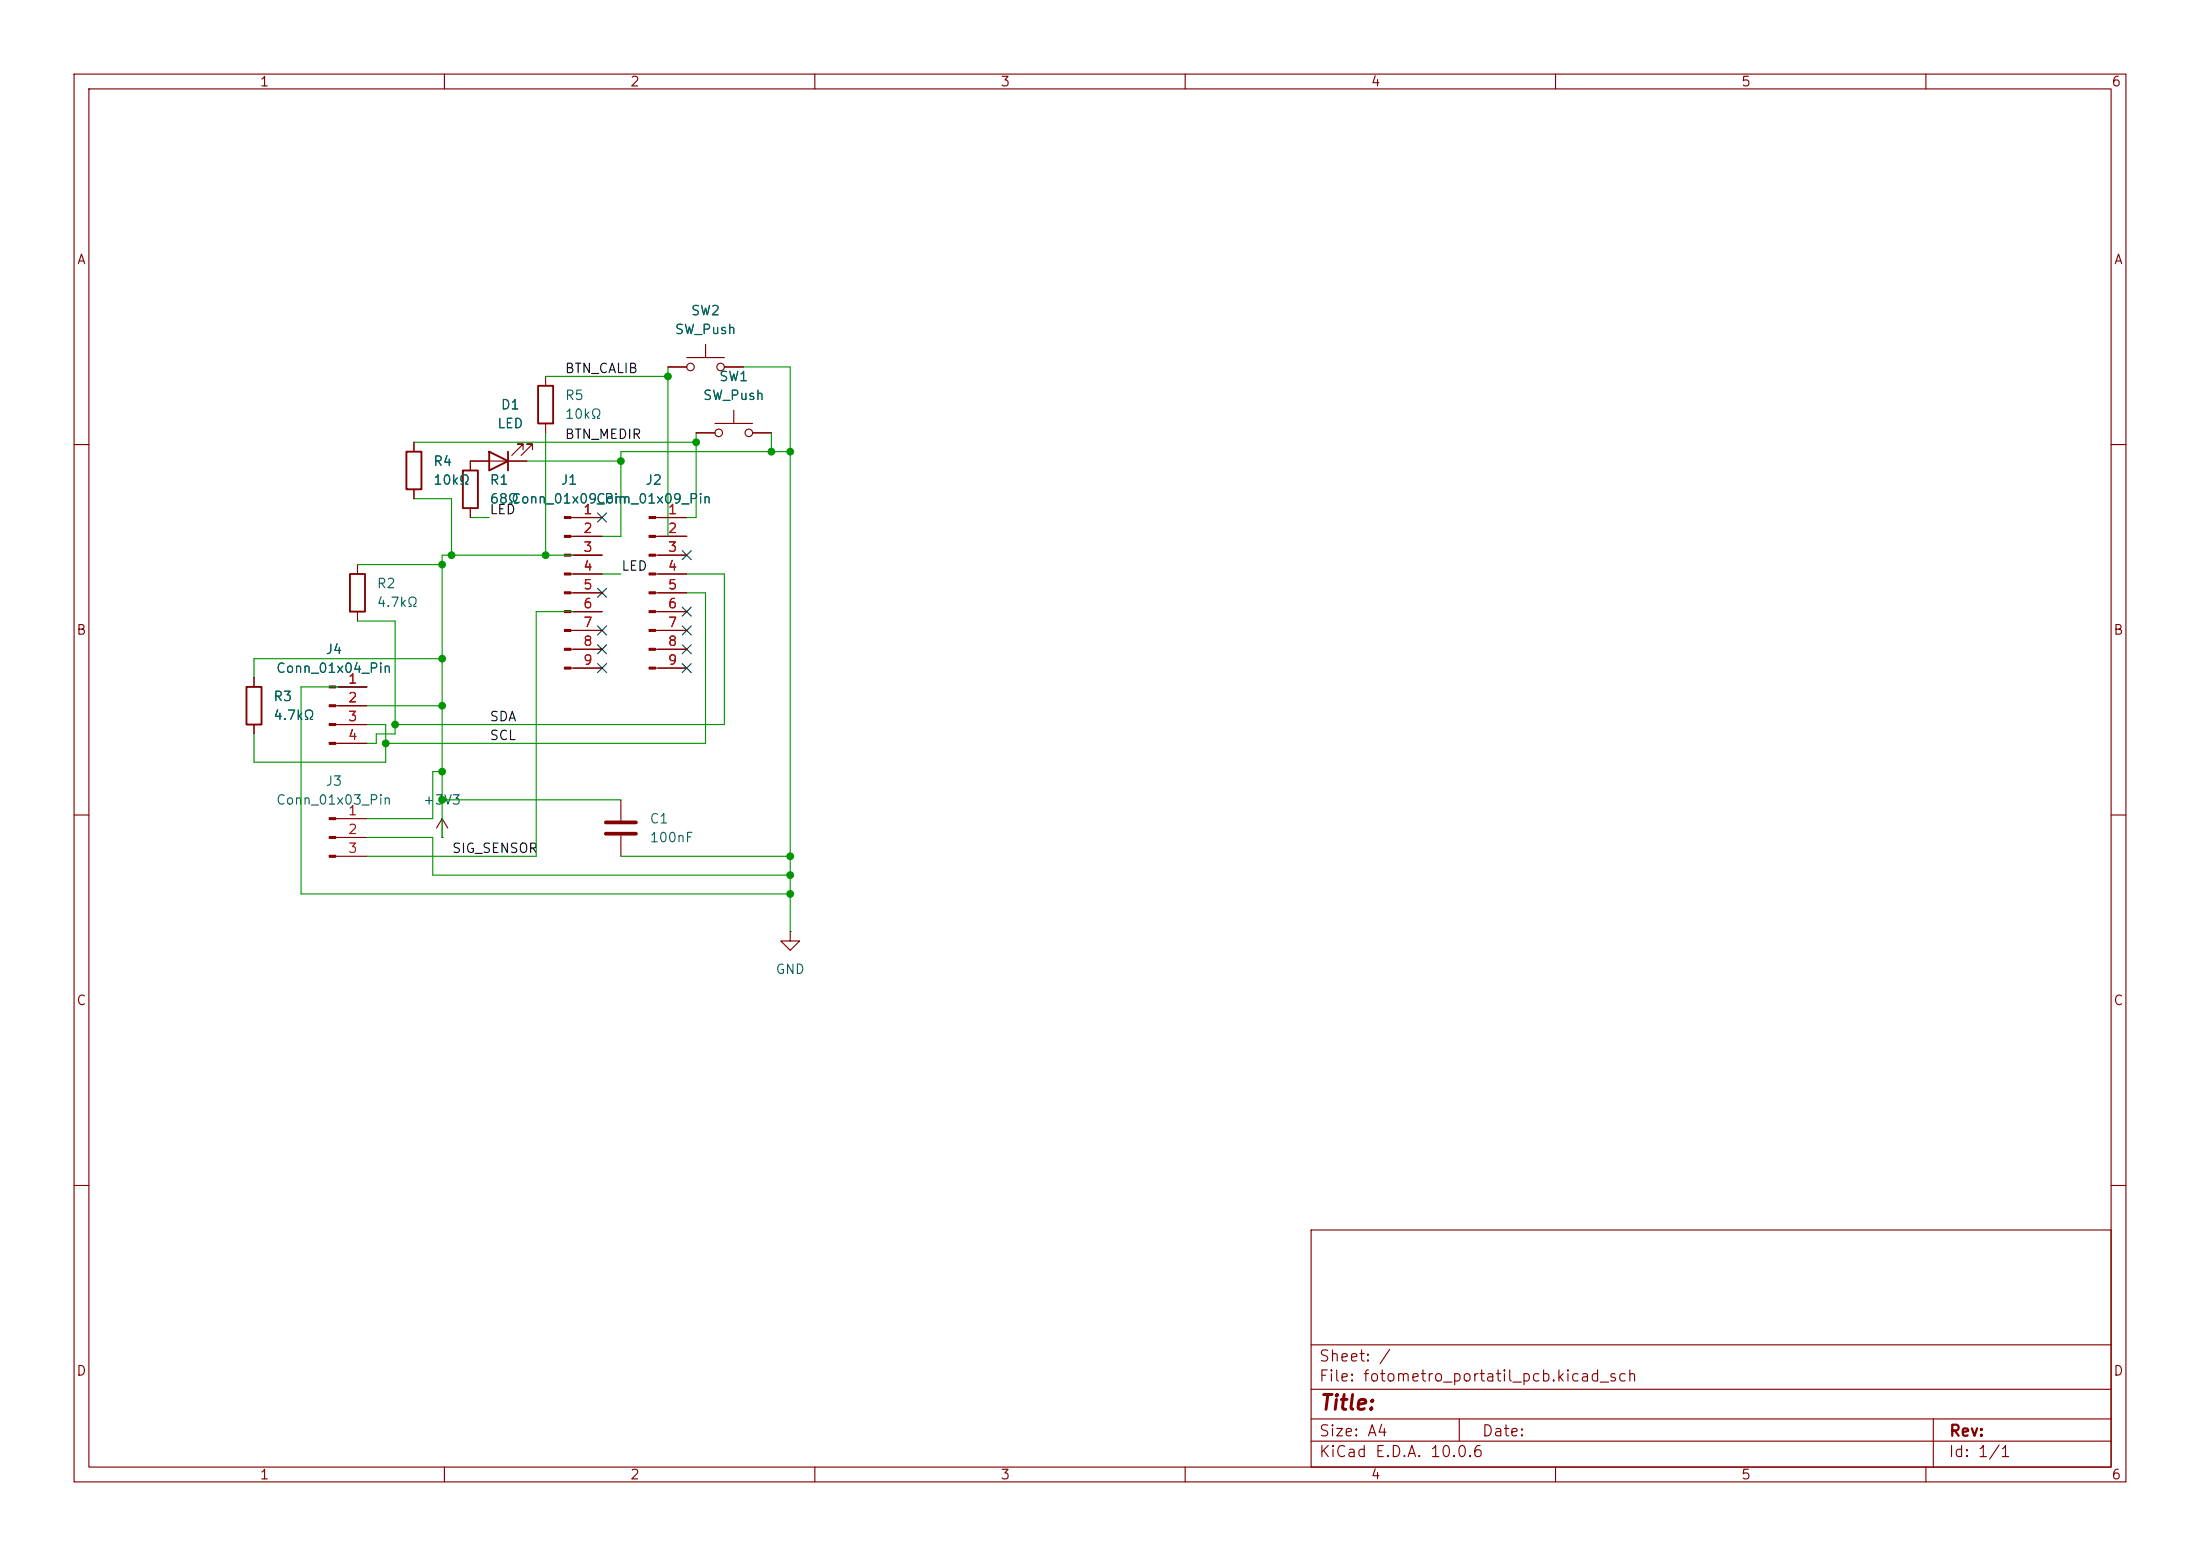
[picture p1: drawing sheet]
(kicad_sch
 (version 20260306)
 (generator "eeschema")
 (generator_version "10.0")
 (paper "A4")
 (lib_symbols
  (symbol "Connector:Conn_01x03_Pin"
   (pin_names
    (offset 1.016) (hide yes)) (exclude_from_sim no) (in_bom yes) (on_board yes)
   (in_pos_files yes)
   (duplicate_pin_numbers_are_jumpers no)
   (property "Reference" "J" (at 0 5.08 0) (show_name no) (do_not_autoplace no) (effects (font (size 1.27 1.27))))
   (property "Value" "Conn_01x03_Pin" (at 0 -5.08 0) (show_name no) (do_not_autoplace no) (effects (font (size 1.27 1.27))))
   (property "Footprint" "" (at 0 0 0) (show_name no) (do_not_autoplace no) (hide yes) (effects (font (size 1.27 1.27))))
   (property "Datasheet" "" (at 0 0 0) (show_name no) (do_not_autoplace no) (hide yes) (effects (font (size 1.27 1.27))))
   (property "Description" "Generic connector, single row, 01x03, script generated" (at 0 0 0) (show_name no) (do_not_autoplace no) (hide yes) (effects (font (size 1.27 1.27))))
   (property "ki_locked" "" (at 0 0 0) (show_name no) (do_not_autoplace no) (effects (font (size 1.27 1.27))))
   (symbol "Conn_01x03_Pin_1_1"
    (rectangle (start 0.8636 2.667) (end 0 2.413) (stroke (width 0.1524) (type default)) (fill (type outline)))
    (rectangle (start 0.8636 0.127) (end 0 -0.127) (stroke (width 0.1524) (type default)) (fill (type outline)))
    (rectangle (start 0.8636 -2.413) (end 0 -2.667) (stroke (width 0.1524) (type default)) (fill (type outline)))
    (polyline (pts (xy 1.27 2.54) (xy 0.8636 2.54)) (stroke (width 0.1524) (type default)) (fill (type none)))
    (polyline (pts (xy 1.27 0) (xy 0.8636 0)) (stroke (width 0.1524) (type default)) (fill (type none)))
    (polyline (pts (xy 1.27 -2.54) (xy 0.8636 -2.54)) (stroke (width 0.1524) (type default)) (fill (type none)))
    (pin passive line (at 5.08 2.54 180) (length 3.81) (name "Pin_1" (effects (font (size 1.27 1.27)))) (number "1" (effects (font (size 1.27 1.27)))))
    (pin passive line (at 5.08 0 180) (length 3.81) (name "Pin_2" (effects (font (size 1.27 1.27)))) (number "2" (effects (font (size 1.27 1.27)))))
    (pin passive line (at 5.08 -2.54 180) (length 3.81) (name "Pin_3" (effects (font (size 1.27 1.27)))) (number "3" (effects (font (size 1.27 1.27))))))
   (embedded_fonts no))
  (symbol "Connector:Conn_01x04_Pin"
   (pin_names
    (offset 1.016) (hide yes)) (exclude_from_sim no) (in_bom yes) (on_board yes)
   (in_pos_files yes)
   (duplicate_pin_numbers_are_jumpers no)
   (property "Reference" "J" (at 0 5.08 0) (show_name no) (do_not_autoplace no) (effects (font (size 1.27 1.27))))
   (property "Value" "Conn_01x04_Pin" (at 0 -7.62 0) (show_name no) (do_not_autoplace no) (effects (font (size 1.27 1.27))))
   (property "Footprint" "" (at 0 0 0) (show_name no) (do_not_autoplace no) (hide yes) (effects (font (size 1.27 1.27))))
   (property "Datasheet" "" (at 0 0 0) (show_name no) (do_not_autoplace no) (hide yes) (effects (font (size 1.27 1.27))))
   (property "Description" "Generic connector, single row, 01x04, script generated" (at 0 0 0) (show_name no) (do_not_autoplace no) (hide yes) (effects (font (size 1.27 1.27))))
   (property "ki_locked" "" (at 0 0 0) (show_name no) (do_not_autoplace no) (effects (font (size 1.27 1.27))))
   (symbol "Conn_01x04_Pin_1_1"
    (rectangle (start 0.8636 2.667) (end 0 2.413) (stroke (width 0.1524) (type default)) (fill (type outline)))
    (rectangle (start 0.8636 0.127) (end 0 -0.127) (stroke (width 0.1524) (type default)) (fill (type outline)))
    (rectangle (start 0.8636 -2.413) (end 0 -2.667) (stroke (width 0.1524) (type default)) (fill (type outline)))
    (rectangle (start 0.8636 -4.953) (end 0 -5.207) (stroke (width 0.1524) (type default)) (fill (type outline)))
    (polyline (pts (xy 1.27 2.54) (xy 0.8636 2.54)) (stroke (width 0.1524) (type default)) (fill (type none)))
    (polyline (pts (xy 1.27 0) (xy 0.8636 0)) (stroke (width 0.1524) (type default)) (fill (type none)))
    (polyline (pts (xy 1.27 -2.54) (xy 0.8636 -2.54)) (stroke (width 0.1524) (type default)) (fill (type none)))
    (polyline (pts (xy 1.27 -5.08) (xy 0.8636 -5.08)) (stroke (width 0.1524) (type default)) (fill (type none)))
    (pin passive line (at 5.08 2.54 180) (length 3.81) (name "Pin_1" (effects (font (size 1.27 1.27)))) (number "1" (effects (font (size 1.27 1.27)))))
    (pin passive line (at 5.08 0 180) (length 3.81) (name "Pin_2" (effects (font (size 1.27 1.27)))) (number "2" (effects (font (size 1.27 1.27)))))
    (pin passive line (at 5.08 -2.54 180) (length 3.81) (name "Pin_3" (effects (font (size 1.27 1.27)))) (number "3" (effects (font (size 1.27 1.27)))))
    (pin passive line (at 5.08 -5.08 180) (length 3.81) (name "Pin_4" (effects (font (size 1.27 1.27)))) (number "4" (effects (font (size 1.27 1.27))))))
   (embedded_fonts no))
  (symbol "Connector:Conn_01x09_Pin"
   (pin_names
    (offset 1.016) (hide yes)) (exclude_from_sim no) (in_bom yes) (on_board yes)
   (in_pos_files yes)
   (duplicate_pin_numbers_are_jumpers no)
   (property "Reference" "J" (at 0 12.7 0) (show_name no) (do_not_autoplace no) (effects (font (size 1.27 1.27))))
   (property "Value" "Conn_01x09_Pin" (at 0 -12.7 0) (show_name no) (do_not_autoplace no) (effects (font (size 1.27 1.27))))
   (property "Footprint" "" (at 0 0 0) (show_name no) (do_not_autoplace no) (hide yes) (effects (font (size 1.27 1.27))))
   (property "Datasheet" "" (at 0 0 0) (show_name no) (do_not_autoplace no) (hide yes) (effects (font (size 1.27 1.27))))
   (property "Description" "Generic connector, single row, 01x09, script generated" (at 0 0 0) (show_name no) (do_not_autoplace no) (hide yes) (effects (font (size 1.27 1.27))))
   (property "ki_locked" "" (at 0 0 0) (show_name no) (do_not_autoplace no) (effects (font (size 1.27 1.27))))
   (symbol "Conn_01x09_Pin_1_1"
    (rectangle (start 0.8636 10.287) (end 0 10.033) (stroke (width 0.1524) (type default)) (fill (type outline)))
    (rectangle (start 0.8636 7.747) (end 0 7.493) (stroke (width 0.1524) (type default)) (fill (type outline)))
    (rectangle (start 0.8636 5.207) (end 0 4.953) (stroke (width 0.1524) (type default)) (fill (type outline)))
    (rectangle (start 0.8636 2.667) (end 0 2.413) (stroke (width 0.1524) (type default)) (fill (type outline)))
    (rectangle (start 0.8636 0.127) (end 0 -0.127) (stroke (width 0.1524) (type default)) (fill (type outline)))
    (rectangle (start 0.8636 -2.413) (end 0 -2.667) (stroke (width 0.1524) (type default)) (fill (type outline)))
    (rectangle (start 0.8636 -4.953) (end 0 -5.207) (stroke (width 0.1524) (type default)) (fill (type outline)))
    (rectangle (start 0.8636 -7.493) (end 0 -7.747) (stroke (width 0.1524) (type default)) (fill (type outline)))
    (rectangle (start 0.8636 -10.033) (end 0 -10.287) (stroke (width 0.1524) (type default)) (fill (type outline)))
    (polyline (pts (xy 1.27 10.16) (xy 0.8636 10.16)) (stroke (width 0.1524) (type default)) (fill (type none)))
    (polyline (pts (xy 1.27 7.62) (xy 0.8636 7.62)) (stroke (width 0.1524) (type default)) (fill (type none)))
    (polyline (pts (xy 1.27 5.08) (xy 0.8636 5.08)) (stroke (width 0.1524) (type default)) (fill (type none)))
    (polyline (pts (xy 1.27 2.54) (xy 0.8636 2.54)) (stroke (width 0.1524) (type default)) (fill (type none)))
    (polyline (pts (xy 1.27 0) (xy 0.8636 0)) (stroke (width 0.1524) (type default)) (fill (type none)))
    (polyline (pts (xy 1.27 -2.54) (xy 0.8636 -2.54)) (stroke (width 0.1524) (type default)) (fill (type none)))
    (polyline (pts (xy 1.27 -5.08) (xy 0.8636 -5.08)) (stroke (width 0.1524) (type default)) (fill (type none)))
    (polyline (pts (xy 1.27 -7.62) (xy 0.8636 -7.62)) (stroke (width 0.1524) (type default)) (fill (type none)))
    (polyline (pts (xy 1.27 -10.16) (xy 0.8636 -10.16)) (stroke (width 0.1524) (type default)) (fill (type none)))
    (pin passive line (at 5.08 10.16 180) (length 3.81) (name "Pin_1" (effects (font (size 1.27 1.27)))) (number "1" (effects (font (size 1.27 1.27)))))
    (pin passive line (at 5.08 7.62 180) (length 3.81) (name "Pin_2" (effects (font (size 1.27 1.27)))) (number "2" (effects (font (size 1.27 1.27)))))
    (pin passive line (at 5.08 5.08 180) (length 3.81) (name "Pin_3" (effects (font (size 1.27 1.27)))) (number "3" (effects (font (size 1.27 1.27)))))
    (pin passive line (at 5.08 2.54 180) (length 3.81) (name "Pin_4" (effects (font (size 1.27 1.27)))) (number "4" (effects (font (size 1.27 1.27)))))
    (pin passive line (at 5.08 0 180) (length 3.81) (name "Pin_5" (effects (font (size 1.27 1.27)))) (number "5" (effects (font (size 1.27 1.27)))))
    (pin passive line (at 5.08 -2.54 180) (length 3.81) (name "Pin_6" (effects (font (size 1.27 1.27)))) (number "6" (effects (font (size 1.27 1.27)))))
    (pin passive line (at 5.08 -5.08 180) (length 3.81) (name "Pin_7" (effects (font (size 1.27 1.27)))) (number "7" (effects (font (size 1.27 1.27)))))
    (pin passive line (at 5.08 -7.62 180) (length 3.81) (name "Pin_8" (effects (font (size 1.27 1.27)))) (number "8" (effects (font (size 1.27 1.27)))))
    (pin passive line (at 5.08 -10.16 180) (length 3.81) (name "Pin_9" (effects (font (size 1.27 1.27)))) (number "9" (effects (font (size 1.27 1.27))))))
   (embedded_fonts no))
  (symbol "Device:C"
   (pin_numbers (hide yes))
   (pin_names
    (offset 0.254)) (exclude_from_sim no) (in_bom yes) (on_board yes)
   (in_pos_files yes)
   (duplicate_pin_numbers_are_jumpers no)
   (property "Reference" "C" (at 0.635 2.54 0) (show_name no) (do_not_autoplace no) (effects (font (size 1.27 1.27)) (justify left)))
   (property "Value" "C" (at 0.635 -2.54 0) (show_name no) (do_not_autoplace no) (effects (font (size 1.27 1.27)) (justify left)))
   (property "Footprint" "" (at 0.9652 -3.81 0) (show_name no) (do_not_autoplace no) (hide yes) (effects (font (size 1.27 1.27))))
   (property "Datasheet" "" (at 0 0 0) (show_name no) (do_not_autoplace no) (hide yes) (effects (font (size 1.27 1.27))))
   (property "Description" "Unpolarized capacitor" (at 0 0 0) (show_name no) (do_not_autoplace no) (hide yes) (effects (font (size 1.27 1.27))))
   (symbol "C_0_1"
    (polyline (pts (xy -2.032 0.762) (xy 2.032 0.762)) (stroke (width 0.508) (type default)) (fill (type none)))
    (polyline (pts (xy -2.032 -0.762) (xy 2.032 -0.762)) (stroke (width 0.508) (type default)) (fill (type none))))
   (symbol "C_1_1"
    (pin passive line (at 0 3.81 270) (length 2.794) (name "" (effects (font (size 1.27 1.27)))) (number "1" (effects (font (size 1.27 1.27)))))
    (pin passive line (at 0 -3.81 90) (length 2.794) (name "" (effects (font (size 1.27 1.27)))) (number "2" (effects (font (size 1.27 1.27))))))
   (embedded_fonts no))
  (symbol "Device:LED"
   (pin_numbers (hide yes))
   (pin_names
    (offset 1.016) (hide yes)) (exclude_from_sim no) (in_bom yes) (on_board yes)
   (in_pos_files yes)
   (duplicate_pin_numbers_are_jumpers no)
   (property "Reference" "D" (at 0 2.54 0) (show_name no) (do_not_autoplace no) (effects (font (size 1.27 1.27))))
   (property "Value" "LED" (at 0 -2.54 0) (show_name no) (do_not_autoplace no) (effects (font (size 1.27 1.27))))
   (property "Footprint" "" (at 0 0 0) (show_name no) (do_not_autoplace no) (hide yes) (effects (font (size 1.27 1.27))))
   (property "Datasheet" "" (at 0 0 0) (show_name no) (do_not_autoplace no) (hide yes) (effects (font (size 1.27 1.27))))
   (property "Description" "Light emitting diode" (at 0 0 0) (show_name no) (do_not_autoplace no) (hide yes) (effects (font (size 1.27 1.27))))
   (property "Sim.Pins" "1=K 2=A" (at 0 0 0) (show_name no) (do_not_autoplace no) (hide yes) (effects (font (size 1.27 1.27))))
   (symbol "LED_0_1"
    (polyline (pts (xy -3.048 -0.762) (xy -4.572 -2.286) (xy -3.81 -2.286) (xy -4.572 -2.286) (xy -4.572 -1.524)) (stroke (width 0) (type default)) (fill (type none)))
    (polyline (pts (xy -1.778 -0.762) (xy -3.302 -2.286) (xy -2.54 -2.286) (xy -3.302 -2.286) (xy -3.302 -1.524)) (stroke (width 0) (type default)) (fill (type none)))
    (polyline (pts (xy -1.27 0) (xy 1.27 0)) (stroke (width 0) (type default)) (fill (type none)))
    (polyline (pts (xy -1.27 -1.27) (xy -1.27 1.27)) (stroke (width 0.254) (type default)) (fill (type none)))
    (polyline (pts (xy 1.27 -1.27) (xy 1.27 1.27) (xy -1.27 0) (xy 1.27 -1.27)) (stroke (width 0.254) (type default)) (fill (type none))))
   (symbol "LED_1_1"
    (pin passive line (at -3.81 0 0) (length 2.54) (name "K" (effects (font (size 1.27 1.27)))) (number "1" (effects (font (size 1.27 1.27)))))
    (pin passive line (at 3.81 0 180) (length 2.54) (name "A" (effects (font (size 1.27 1.27)))) (number "2" (effects (font (size 1.27 1.27))))))
   (embedded_fonts no))
  (symbol "Device:R"
   (pin_numbers (hide yes))
   (pin_names
    (offset 0)) (exclude_from_sim no) (in_bom yes) (on_board yes)
   (in_pos_files yes)
   (duplicate_pin_numbers_are_jumpers no)
   (property "Reference" "R" (at 2.032 0 90) (show_name no) (do_not_autoplace no) (effects (font (size 1.27 1.27))))
   (property "Value" "R" (at 0 0 90) (show_name no) (do_not_autoplace no) (effects (font (size 1.27 1.27))))
   (property "Footprint" "" (at -1.778 0 90) (show_name no) (do_not_autoplace no) (hide yes) (effects (font (size 1.27 1.27))))
   (property "Datasheet" "" (at 0 0 0) (show_name no) (do_not_autoplace no) (hide yes) (effects (font (size 1.27 1.27))))
   (property "Description" "Resistor" (at 0 0 0) (show_name no) (do_not_autoplace no) (hide yes) (effects (font (size 1.27 1.27))))
   (symbol "R_0_1"
    (rectangle (start -1.016 -2.54) (end 1.016 2.54) (stroke (width 0.254) (type default)) (fill (type none))))
   (symbol "R_1_1"
    (pin passive line (at 0 3.81 270) (length 1.27) (name "" (effects (font (size 1.27 1.27)))) (number "1" (effects (font (size 1.27 1.27)))))
    (pin passive line (at 0 -3.81 90) (length 1.27) (name "" (effects (font (size 1.27 1.27)))) (number "2" (effects (font (size 1.27 1.27))))))
   (embedded_fonts no))
  (symbol "Switch:SW_Push"
   (pin_numbers (hide yes))
   (pin_names
    (offset 1.016) (hide yes)) (exclude_from_sim no) (in_bom yes) (on_board yes)
   (in_pos_files yes)
   (duplicate_pin_numbers_are_jumpers no)
   (property "Reference" "SW" (at 1.27 2.54 0) (show_name no) (do_not_autoplace no) (effects (font (size 1.27 1.27)) (justify left)))
   (property "Value" "SW_Push" (at 0 -1.524 0) (show_name no) (do_not_autoplace no) (effects (font (size 1.27 1.27))))
   (property "Footprint" "" (at 0 5.08 0) (show_name no) (do_not_autoplace no) (hide yes) (effects (font (size 1.27 1.27))))
   (property "Datasheet" "" (at 0 5.08 0) (show_name no) (do_not_autoplace no) (hide yes) (effects (font (size 1.27 1.27))))
   (property "Description" "Push button switch, generic, two pins" (at 0 0 0) (show_name no) (do_not_autoplace no) (hide yes) (effects (font (size 1.27 1.27))))
   (symbol "SW_Push_0_1"
    (circle (center -2.032 0) (radius 0.508) (stroke (width 0) (type default)) (fill (type none)))
    (polyline (pts (xy 0 1.27) (xy 0 3.048)) (stroke (width 0) (type default)) (fill (type none)))
    (circle (center 2.032 0) (radius 0.508) (stroke (width 0) (type default)) (fill (type none)))
    (polyline (pts (xy 2.54 1.27) (xy -2.54 1.27)) (stroke (width 0) (type default)) (fill (type none)))
    (pin passive line (at -5.08 0 0) (length 2.54) (name "1" (effects (font (size 1.27 1.27)))) (number "1" (effects (font (size 1.27 1.27)))))
    (pin passive line (at 5.08 0 180) (length 2.54) (name "2" (effects (font (size 1.27 1.27)))) (number "2" (effects (font (size 1.27 1.27))))))
   (embedded_fonts no))
  (symbol "power:+3V3"
   (power global)
   (pin_numbers (hide yes))
   (pin_names
    (offset 0) (hide yes)) (exclude_from_sim no) (in_bom yes) (on_board yes)
   (in_pos_files yes)
   (duplicate_pin_numbers_are_jumpers no)
   (property "Reference" "#PWR" (at 0 -3.81 0) (show_name no) (do_not_autoplace no) (hide yes) (effects (font (size 1.27 1.27))))
   (property "Value" "+3V3" (at 0 3.556 0) (show_name no) (do_not_autoplace no) (effects (font (size 1.27 1.27))))
   (property "Footprint" "" (at 0 0 0) (show_name no) (do_not_autoplace no) (hide yes) (effects (font (size 1.27 1.27))))
   (property "Datasheet" "" (at 0 0 0) (show_name no) (do_not_autoplace no) (hide yes) (effects (font (size 1.27 1.27))))
   (property "Description" "Power symbol creates a global label with name \"+3V3\"" (at 0 0 0) (show_name no) (do_not_autoplace no) (hide yes) (effects (font (size 1.27 1.27))))
   (symbol "+3V3_0_1"
    (polyline (pts (xy -0.762 1.27) (xy 0 2.54)) (stroke (width 0) (type default)) (fill (type none)))
    (polyline (pts (xy 0 2.54) (xy 0.762 1.27)) (stroke (width 0) (type default)) (fill (type none)))
    (polyline (pts (xy 0 0) (xy 0 2.54)) (stroke (width 0) (type default)) (fill (type none))))
   (symbol "+3V3_1_1"
    (pin power_in line (at 0 0 90) (length 0) (name "" (effects (font (size 1.27 1.27)))) (number "1" (effects (font (size 1.27 1.27))))))
   (embedded_fonts no))
  (symbol "power:GND"
   (power global)
   (pin_numbers (hide yes))
   (pin_names
    (offset 0) (hide yes)) (exclude_from_sim no) (in_bom yes) (on_board yes)
   (in_pos_files yes)
   (duplicate_pin_numbers_are_jumpers no)
   (property "Reference" "#PWR" (at 0 -6.35 0) (show_name no) (do_not_autoplace no) (hide yes) (effects (font (size 1.27 1.27))))
   (property "Value" "GND" (at 0 -3.81 0) (show_name no) (do_not_autoplace no) (effects (font (size 1.27 1.27))))
   (property "Footprint" "" (at 0 0 0) (show_name no) (do_not_autoplace no) (hide yes) (effects (font (size 1.27 1.27))))
   (property "Datasheet" "" (at 0 0 0) (show_name no) (do_not_autoplace no) (hide yes) (effects (font (size 1.27 1.27))))
   (property "Description" "Power symbol creates a global label with name \"GND\" , ground" (at 0 0 0) (show_name no) (do_not_autoplace no) (hide yes) (effects (font (size 1.27 1.27))))
   (symbol "GND_0_1"
    (polyline (pts (xy 0 0) (xy 0 -1.27) (xy 1.27 -1.27) (xy 0 -2.54) (xy -1.27 -1.27) (xy 0 -1.27)) (stroke (width 0) (type default)) (fill (type none))))
   (symbol "GND_1_1"
    (pin power_in line (at 0 0 270) (length 0) (name "" (effects (font (size 1.27 1.27)))) (number "1" (effects (font (size 1.27 1.27))))))
   (embedded_fonts no)))
 (junction
  (at 106.68 115.57)
  (diameter 0)
  (color 0 0 0 0))
 (junction
  (at 59.69 76.2)
  (diameter 0)
  (color 0 0 0 0))
 (junction
  (at 53.34 97.79)
  (diameter 0)
  (color 0 0 0 0))
 (junction
  (at 106.68 120.65)
  (diameter 0)
  (color 0 0 0 0))
 (junction
  (at 73.66 74.93)
  (diameter 0)
  (color 0 0 0 0))
 (junction
  (at 93.98 59.69)
  (diameter 0)
  (color 0 0 0 0))
 (junction
  (at 59.69 104.14)
  (diameter 0)
  (color 0 0 0 0))
 (junction
  (at 106.68 118.11)
  (diameter 0)
  (color 0 0 0 0))
 (junction
  (at 59.69 88.9)
  (diameter 0)
  (color 0 0 0 0))
 (junction
  (at 106.68 60.96)
  (diameter 0)
  (color 0 0 0 0))
 (junction
  (at 90.17 50.8)
  (diameter 0)
  (color 0 0 0 0))
 (junction
  (at 52.07 100.33)
  (diameter 0)
  (color 0 0 0 0))
 (junction
  (at 59.69 95.25)
  (diameter 0)
  (color 0 0 0 0))
 (junction
  (at 104.14 60.96)
  (diameter 0)
  (color 0 0 0 0))
 (junction
  (at 59.69 107.95)
  (diameter 0)
  (color 0 0 0 0))
 (junction
  (at 60.96 74.93)
  (diameter 0)
  (color 0 0 0 0))
 (junction
  (at 83.82 62.23)
  (diameter 0)
  (color 0 0 0 0))
 (no_connect
  (at 81.28 69.85))
 (no_connect
  (at 81.28 80.01))
 (no_connect
  (at 92.71 87.63))
 (no_connect
  (at 81.28 85.09))
 (no_connect
  (at 92.71 85.09))
 (no_connect
  (at 92.71 74.93))
 (no_connect
  (at 81.28 87.63))
 (no_connect
  (at 92.71 82.55))
 (no_connect
  (at 81.28 90.17))
 (no_connect
  (at 92.71 90.17))
 (wire
  (pts (xy 97.79 77.47) (xy 92.71 77.47))
  (stroke (width 0) (type default)))
 (wire
  (pts (xy 58.42 104.14) (xy 59.69 104.14))
  (stroke (width 0) (type default)))
 (wire
  (pts (xy 93.98 69.85) (xy 92.71 69.85))
  (stroke (width 0) (type default)))
 (wire
  (pts (xy 60.96 74.93) (xy 73.66 74.93))
  (stroke (width 0) (type default)))
 (wire
  (pts (xy 73.66 58.42) (xy 73.66 74.93))
  (stroke (width 0) (type default)))
 (wire
  (pts (xy 95.25 80.01) (xy 92.71 80.01))
  (stroke (width 0) (type default)))
 (wire
  (pts (xy 59.69 88.9) (xy 59.69 95.25))
  (stroke (width 0) (type default)))
 (wire
  (pts (xy 40.64 120.65) (xy 106.68 120.65))
  (stroke (width 0) (type default)))
 (wire
  (pts (xy 34.29 91.44) (xy 34.29 88.9))
  (stroke (width 0) (type default)))
 (wire
  (pts (xy 106.68 60.96) (xy 106.68 115.57))
  (stroke (width 0) (type default)))
 (wire
  (pts (xy 81.28 72.39) (xy 83.82 72.39))
  (stroke (width 0) (type default)))
 (wire
  (pts (xy 106.68 120.65) (xy 106.68 125.73))
  (stroke (width 0) (type default)))
 (wire
  (pts (xy 59.69 113.03) (xy 59.69 107.95))
  (stroke (width 0) (type default)))
 (wire
  (pts (xy 49.53 113.03) (xy 58.42 113.03))
  (stroke (width 0) (type default)))
 (wire
  (pts (xy 97.79 97.79) (xy 97.79 77.47))
  (stroke (width 0) (type default)))
 (wire
  (pts (xy 83.82 115.57) (xy 106.68 115.57))
  (stroke (width 0) (type default)))
 (wire
  (pts (xy 34.29 102.87) (xy 52.07 102.87))
  (stroke (width 0) (type default)))
 (wire
  (pts (xy 55.88 67.31) (xy 60.96 67.31))
  (stroke (width 0) (type default)))
 (wire
  (pts (xy 58.42 118.11) (xy 106.68 118.11))
  (stroke (width 0) (type default)))
 (wire
  (pts (xy 34.29 88.9) (xy 59.69 88.9))
  (stroke (width 0) (type default)))
 (wire
  (pts (xy 49.53 100.33) (xy 50.8 100.33))
  (stroke (width 0) (type default)))
 (wire
  (pts (xy 90.17 49.53) (xy 90.17 50.8))
  (stroke (width 0) (type default)))
 (wire
  (pts (xy 58.42 113.03) (xy 58.42 118.11))
  (stroke (width 0) (type default)))
 (wire
  (pts (xy 52.07 102.87) (xy 52.07 100.33))
  (stroke (width 0) (type default)))
 (wire
  (pts (xy 95.25 100.33) (xy 95.25 80.01))
  (stroke (width 0) (type default)))
 (wire
  (pts (xy 40.64 92.71) (xy 40.64 120.65))
  (stroke (width 0) (type default)))
 (wire
  (pts (xy 73.66 50.8) (xy 90.17 50.8))
  (stroke (width 0) (type default)))
 (wire
  (pts (xy 49.53 97.79) (xy 52.07 97.79))
  (stroke (width 0) (type default)))
 (wire
  (pts (xy 83.82 60.96) (xy 83.82 62.23))
  (stroke (width 0) (type default)))
 (wire
  (pts (xy 63.5 69.85) (xy 66.04 69.85))
  (stroke (width 0) (type default)))
 (wire
  (pts (xy 104.14 60.96) (xy 106.68 60.96))
  (stroke (width 0) (type default)))
 (wire
  (pts (xy 73.66 74.93) (xy 81.28 74.93))
  (stroke (width 0) (type default)))
 (wire
  (pts (xy 59.69 107.95) (xy 83.82 107.95))
  (stroke (width 0) (type default)))
 (wire
  (pts (xy 59.69 74.93) (xy 59.69 76.2))
  (stroke (width 0) (type default)))
 (wire
  (pts (xy 59.69 76.2) (xy 59.69 88.9))
  (stroke (width 0) (type default)))
 (wire
  (pts (xy 106.68 115.57) (xy 106.68 118.11))
  (stroke (width 0) (type default)))
 (wire
  (pts (xy 92.71 72.39) (xy 90.17 72.39))
  (stroke (width 0) (type default)))
 (wire
  (pts (xy 34.29 99.06) (xy 34.29 102.87))
  (stroke (width 0) (type default)))
 (wire
  (pts (xy 52.07 97.79) (xy 52.07 100.33))
  (stroke (width 0) (type default)))
 (wire
  (pts (xy 104.14 58.42) (xy 104.14 60.96))
  (stroke (width 0) (type default)))
 (wire
  (pts (xy 59.69 104.14) (xy 59.69 95.25))
  (stroke (width 0) (type default)))
 (wire
  (pts (xy 50.8 99.06) (xy 53.34 99.06))
  (stroke (width 0) (type default)))
 (wire
  (pts (xy 59.69 74.93) (xy 60.96 74.93))
  (stroke (width 0) (type default)))
 (wire
  (pts (xy 53.34 83.82) (xy 53.34 97.79))
  (stroke (width 0) (type default)))
 (wire
  (pts (xy 48.26 76.2) (xy 59.69 76.2))
  (stroke (width 0) (type default)))
 (wire
  (pts (xy 60.96 67.31) (xy 60.96 74.93))
  (stroke (width 0) (type default)))
 (wire
  (pts (xy 93.98 59.69) (xy 93.98 69.85))
  (stroke (width 0) (type default)))
 (wire
  (pts (xy 106.68 49.53) (xy 106.68 60.96))
  (stroke (width 0) (type default)))
 (wire
  (pts (xy 58.42 110.49) (xy 58.42 104.14))
  (stroke (width 0) (type default)))
 (wire
  (pts (xy 49.53 115.57) (xy 72.39 115.57))
  (stroke (width 0) (type default)))
 (wire
  (pts (xy 55.88 59.69) (xy 93.98 59.69))
  (stroke (width 0) (type default)))
 (wire
  (pts (xy 83.82 60.96) (xy 104.14 60.96))
  (stroke (width 0) (type default)))
 (wire
  (pts (xy 53.34 99.06) (xy 53.34 97.79))
  (stroke (width 0) (type default)))
 (wire
  (pts (xy 90.17 50.8) (xy 90.17 72.39))
  (stroke (width 0) (type default)))
 (wire
  (pts (xy 100.33 49.53) (xy 106.68 49.53))
  (stroke (width 0) (type default)))
 (wire
  (pts (xy 93.98 58.42) (xy 93.98 59.69))
  (stroke (width 0) (type default)))
 (wire
  (pts (xy 106.68 118.11) (xy 106.68 120.65))
  (stroke (width 0) (type default)))
 (wire
  (pts (xy 71.12 62.23) (xy 83.82 62.23))
  (stroke (width 0) (type default)))
 (wire
  (pts (xy 53.34 97.79) (xy 97.79 97.79))
  (stroke (width 0) (type default)))
 (wire
  (pts (xy 49.53 92.71) (xy 40.64 92.71))
  (stroke (width 0) (type default)))
 (wire
  (pts (xy 81.28 77.47) (xy 83.82 77.47))
  (stroke (width 0) (type default)))
 (wire
  (pts (xy 83.82 62.23) (xy 83.82 72.39))
  (stroke (width 0) (type default)))
 (wire
  (pts (xy 52.07 100.33) (xy 95.25 100.33))
  (stroke (width 0) (type default)))
 (wire
  (pts (xy 49.53 110.49) (xy 58.42 110.49))
  (stroke (width 0) (type default)))
 (wire
  (pts (xy 49.53 95.25) (xy 59.69 95.25))
  (stroke (width 0) (type default)))
 (wire
  (pts (xy 59.69 107.95) (xy 59.69 104.14))
  (stroke (width 0) (type default)))
 (wire
  (pts (xy 72.39 82.55) (xy 81.28 82.55))
  (stroke (width 0) (type default)))
 (wire
  (pts (xy 50.8 100.33) (xy 50.8 99.06))
  (stroke (width 0) (type default)))
 (wire
  (pts (xy 48.26 83.82) (xy 53.34 83.82))
  (stroke (width 0) (type default)))
 (wire
  (pts (xy 72.39 115.57) (xy 72.39 82.55))
  (stroke (width 0) (type default)))
 (label "LED"
  (at 83.82 77.47 0)
  (effects (font (size 1.27 1.27)) (justify left bottom)))
 (label "BTN_MEDIR"
  (at 76.2 59.69 0)
  (effects (font (size 1.27 1.27)) (justify left bottom)))
 (label "BTN_CALIB"
  (at 76.2 50.8 0)
  (effects (font (size 1.27 1.27)) (justify left bottom)))
 (label "SCL"
  (at 66.04 100.33 0)
  (effects (font (size 1.27 1.27)) (justify left bottom)))
 (label "SIG_SENSOR"
  (at 60.96 115.57 0)
  (effects (font (size 1.27 1.27)) (justify left bottom)))
 (label "SDA"
  (at 66.04 97.79 0)
  (effects (font (size 1.27 1.27)) (justify left bottom)))
 (label "LED"
  (at 66.04 69.85 0)
  (effects (font (size 1.27 1.27)) (justify left bottom)))
 (symbol
  (lib_id "Device:R")
  (at 73.66 54.61 0)
  (unit 1)
  (body_style 1)
  (exclude_from_sim no)
  (in_bom yes)
  (on_board yes)
  (in_pos_files yes)
  (dnp no)
  (fields_autoplaced yes)
  (property "Reference" "R5" (at 76.2 53.3399 0) (show_name no) (do_not_autoplace no) (effects (font (size 1.27 1.27)) (justify left)))
  (property "Value" "10kΩ" (at 76.2 55.8799 0) (show_name no) (do_not_autoplace no) (effects (font (size 1.27 1.27)) (justify left)))
  (property "Footprint" "Resistor_THT:R_Axial_DIN0207_L6.3mm_D2.5mm_P10.16mm_Horizontal" (at 71.882 54.61 90) (hide yes) (show_name no) (do_not_autoplace no) (effects (font (size 1.27 1.27))))
  (property "Datasheet" "" (at 73.66 54.61 0) (hide yes) (show_name no) (do_not_autoplace no) (effects (font (size 1.27 1.27))))
  (property "Description" "Resistor" (at 73.66 54.61 0) (hide yes) (show_name no) (do_not_autoplace no) (effects (font (size 1.27 1.27))))
  (pin "1")
  (pin "2"))
 (symbol
  (lib_id "Connector:Conn_01x03_Pin")
  (at 44.45 113.03 0)
  (unit 1)
  (body_style 1)
  (exclude_from_sim no)
  (in_bom yes)
  (on_board yes)
  (in_pos_files yes)
  (dnp no)
  (fields_autoplaced yes)
  (property "Reference" "J3" (at 45.085 105.41 0) (show_name no) (do_not_autoplace no) (effects (font (size 1.27 1.27))))
  (property "Value" "Conn_01x03_Pin" (at 45.085 107.95 0) (show_name no) (do_not_autoplace no) (effects (font (size 1.27 1.27))))
  (property "Footprint" "Connector_PinHeader_2.54mm:PinHeader_1x03_P2.54mm_Vertical" (at 44.45 113.03 0) (hide yes) (show_name no) (do_not_autoplace no) (effects (font (size 1.27 1.27))))
  (property "Datasheet" "" (at 44.45 113.03 0) (hide yes) (show_name no) (do_not_autoplace no) (effects (font (size 1.27 1.27))))
  (property "Description" "Generic connector, single row, 01x03, script generated" (at 44.45 113.03 0) (hide yes) (show_name no) (do_not_autoplace no) (effects (font (size 1.27 1.27))))
  (pin "3")
  (pin "1")
  (pin "2"))
 (symbol
  (lib_id "power:+3V3")
  (at 59.69 113.03 0)
  (unit 1)
  (body_style 1)
  (exclude_from_sim no)
  (in_bom yes)
  (on_board yes)
  (in_pos_files yes)
  (dnp no)
  (fields_autoplaced yes)
  (property "Reference" "#PWR01" (at 59.69 116.84 0) (hide yes) (show_name no) (do_not_autoplace no) (effects (font (size 1.27 1.27))))
  (property "Value" "+3V3" (at 59.69 107.95 0) (show_name no) (do_not_autoplace no) (effects (font (size 1.27 1.27))))
  (property "Footprint" "" (at 59.69 113.03 0) (hide yes) (show_name no) (do_not_autoplace no) (effects (font (size 1.27 1.27))))
  (property "Datasheet" "" (at 59.69 113.03 0) (hide yes) (show_name no) (do_not_autoplace no) (effects (font (size 1.27 1.27))))
  (property "Description" "Power symbol creates a global label with name \"+3V3\"" (at 59.69 113.03 0) (hide yes) (show_name no) (do_not_autoplace no) (effects (font (size 1.27 1.27))))
  (pin "1"))
 (symbol
  (lib_id "power:GND")
  (at 106.68 125.73 0)
  (unit 1)
  (body_style 1)
  (exclude_from_sim no)
  (in_bom yes)
  (on_board yes)
  (in_pos_files yes)
  (dnp no)
  (fields_autoplaced yes)
  (property "Reference" "#PWR02" (at 106.68 132.08 0) (hide yes) (show_name no) (do_not_autoplace no) (effects (font (size 1.27 1.27))))
  (property "Value" "GND" (at 106.68 130.81 0) (show_name no) (do_not_autoplace no) (effects (font (size 1.27 1.27))))
  (property "Footprint" "" (at 106.68 125.73 0) (hide yes) (show_name no) (do_not_autoplace no) (effects (font (size 1.27 1.27))))
  (property "Datasheet" "" (at 106.68 125.73 0) (hide yes) (show_name no) (do_not_autoplace no) (effects (font (size 1.27 1.27))))
  (property "Description" "Power symbol creates a global label with name \"GND\" , ground" (at 106.68 125.73 0) (hide yes) (show_name no) (do_not_autoplace no) (effects (font (size 1.27 1.27))))
  (pin "1"))
 (symbol
  (lib_id "Switch:SW_Push")
  (at 95.25 49.53 0)
  (unit 1)
  (body_style 1)
  (exclude_from_sim no)
  (in_bom yes)
  (on_board yes)
  (in_pos_files yes)
  (dnp no)
  (fields_autoplaced yes)
  (property "Reference" "SW2" (at 95.25 41.91 0) (show_name no) (do_not_autoplace no) (effects (font (size 1.27 1.27))))
  (property "Value" "SW_Push" (at 95.25 44.45 0) (show_name no) (do_not_autoplace no) (effects (font (size 1.27 1.27))))
  (property "Footprint" "Button_Switch_THT:SW_PUSH_6mm" (at 95.25 44.45 0) (hide yes) (show_name no) (do_not_autoplace no) (effects (font (size 1.27 1.27))))
  (property "Datasheet" "" (at 95.25 44.45 0) (hide yes) (show_name no) (do_not_autoplace no) (effects (font (size 1.27 1.27))))
  (property "Description" "Push button switch, generic, two pins" (at 95.25 49.53 0) (hide yes) (show_name no) (do_not_autoplace no) (effects (font (size 1.27 1.27))))
  (pin "2")
  (pin "1"))
 (symbol
  (lib_id "Connector:Conn_01x09_Pin")
  (at 87.63 80.01 0)
  (unit 1)
  (body_style 1)
  (exclude_from_sim no)
  (in_bom yes)
  (on_board yes)
  (in_pos_files yes)
  (dnp no)
  (fields_autoplaced yes)
  (property "Reference" "J2" (at 88.265 64.77 0) (show_name no) (do_not_autoplace no) (effects (font (size 1.27 1.27))))
  (property "Value" "Conn_01x09_Pin" (at 88.265 67.31 0) (show_name no) (do_not_autoplace no) (effects (font (size 1.27 1.27))))
  (property "Footprint" "Connector_PinSocket_2.54mm:PinSocket_1x09_P2.54mm_Vertical" (at 87.63 80.01 0) (hide yes) (show_name no) (do_not_autoplace no) (effects (font (size 1.27 1.27))))
  (property "Datasheet" "" (at 87.63 80.01 0) (hide yes) (show_name no) (do_not_autoplace no) (effects (font (size 1.27 1.27))))
  (property "Description" "Generic connector, single row, 01x09, script generated" (at 87.63 80.01 0) (hide yes) (show_name no) (do_not_autoplace no) (effects (font (size 1.27 1.27))))
  (pin "1")
  (pin "8")
  (pin "5")
  (pin "4")
  (pin "3")
  (pin "6")
  (pin "9")
  (pin "2")
  (pin "7"))
 (symbol
  (lib_id "Device:R")
  (at 55.88 63.5 0)
  (unit 1)
  (body_style 1)
  (exclude_from_sim no)
  (in_bom yes)
  (on_board yes)
  (in_pos_files yes)
  (dnp no)
  (fields_autoplaced yes)
  (property "Reference" "R4" (at 58.42 62.2299 0) (show_name no) (do_not_autoplace no) (effects (font (size 1.27 1.27)) (justify left)))
  (property "Value" "10kΩ" (at 58.42 64.7699 0) (show_name no) (do_not_autoplace no) (effects (font (size 1.27 1.27)) (justify left)))
  (property "Footprint" "Resistor_THT:R_Axial_DIN0207_L6.3mm_D2.5mm_P10.16mm_Horizontal" (at 54.102 63.5 90) (hide yes) (show_name no) (do_not_autoplace no) (effects (font (size 1.27 1.27))))
  (property "Datasheet" "" (at 55.88 63.5 0) (hide yes) (show_name no) (do_not_autoplace no) (effects (font (size 1.27 1.27))))
  (property "Description" "Resistor" (at 55.88 63.5 0) (hide yes) (show_name no) (do_not_autoplace no) (effects (font (size 1.27 1.27))))
  (pin "2")
  (pin "1"))
 (symbol
  (lib_id "Switch:SW_Push")
  (at 99.06 58.42 0)
  (unit 1)
  (body_style 1)
  (exclude_from_sim no)
  (in_bom yes)
  (on_board yes)
  (in_pos_files yes)
  (dnp no)
  (fields_autoplaced yes)
  (property "Reference" "SW1" (at 99.06 50.8 0) (show_name no) (do_not_autoplace no) (effects (font (size 1.27 1.27))))
  (property "Value" "SW_Push" (at 99.06 53.34 0) (show_name no) (do_not_autoplace no) (effects (font (size 1.27 1.27))))
  (property "Footprint" "Button_Switch_THT:SW_PUSH_6mm" (at 99.06 53.34 0) (hide yes) (show_name no) (do_not_autoplace no) (effects (font (size 1.27 1.27))))
  (property "Datasheet" "" (at 99.06 53.34 0) (hide yes) (show_name no) (do_not_autoplace no) (effects (font (size 1.27 1.27))))
  (property "Description" "Push button switch, generic, two pins" (at 99.06 58.42 0) (hide yes) (show_name no) (do_not_autoplace no) (effects (font (size 1.27 1.27))))
  (pin "1")
  (pin "2"))
 (symbol
  (lib_id "Device:R")
  (at 34.29 95.25 0)
  (unit 1)
  (body_style 1)
  (exclude_from_sim no)
  (in_bom yes)
  (on_board yes)
  (in_pos_files yes)
  (dnp no)
  (fields_autoplaced yes)
  (property "Reference" "R3" (at 36.83 93.9799 0) (show_name no) (do_not_autoplace no) (effects (font (size 1.27 1.27)) (justify left)))
  (property "Value" "4.7kΩ" (at 36.83 96.5199 0) (show_name no) (do_not_autoplace no) (effects (font (size 1.27 1.27)) (justify left)))
  (property "Footprint" "Resistor_THT:R_Axial_DIN0207_L6.3mm_D2.5mm_P10.16mm_Horizontal" (at 32.512 95.25 90) (hide yes) (show_name no) (do_not_autoplace no) (effects (font (size 1.27 1.27))))
  (property "Datasheet" "" (at 34.29 95.25 0) (hide yes) (show_name no) (do_not_autoplace no) (effects (font (size 1.27 1.27))))
  (property "Description" "Resistor" (at 34.29 95.25 0) (hide yes) (show_name no) (do_not_autoplace no) (effects (font (size 1.27 1.27))))
  (pin "2")
  (pin "1"))
 (symbol
  (lib_id "Device:LED")
  (at 67.31 62.23 180)
  (unit 1)
  (body_style 1)
  (exclude_from_sim no)
  (in_bom yes)
  (on_board yes)
  (in_pos_files yes)
  (dnp no)
  (fields_autoplaced yes)
  (property "Reference" "D1" (at 68.8975 54.61 0) (show_name no) (do_not_autoplace no) (effects (font (size 1.27 1.27))))
  (property "Value" "LED" (at 68.8975 57.15 0) (show_name no) (do_not_autoplace no) (effects (font (size 1.27 1.27))))
  (property "Footprint" "LED_THT:LED_D5.0mm" (at 67.31 62.23 0) (hide yes) (show_name no) (do_not_autoplace no) (effects (font (size 1.27 1.27))))
  (property "Datasheet" "" (at 67.31 62.23 0) (hide yes) (show_name no) (do_not_autoplace no) (effects (font (size 1.27 1.27))))
  (property "Description" "Light emitting diode" (at 67.31 62.23 0) (hide yes) (show_name no) (do_not_autoplace no) (effects (font (size 1.27 1.27))))
  (property "Sim.Pins" "1=K 2=A" (at 67.31 62.23 0) (hide yes) (show_name no) (do_not_autoplace no) (effects (font (size 1.27 1.27))))
  (pin "1")
  (pin "2"))
 (symbol
  (lib_id "Connector:Conn_01x04_Pin")
  (at 44.45 95.25 0)
  (unit 1)
  (body_style 1)
  (exclude_from_sim no)
  (in_bom yes)
  (on_board yes)
  (in_pos_files yes)
  (dnp no)
  (fields_autoplaced yes)
  (property "Reference" "J4" (at 45.085 87.63 0) (show_name no) (do_not_autoplace no) (effects (font (size 1.27 1.27))))
  (property "Value" "Conn_01x04_Pin" (at 45.085 90.17 0) (show_name no) (do_not_autoplace no) (effects (font (size 1.27 1.27))))
  (property "Footprint" "Connector_PinHeader_2.54mm:PinHeader_1x04_P2.54mm_Vertical" (at 44.45 95.25 0) (hide yes) (show_name no) (do_not_autoplace no) (effects (font (size 1.27 1.27))))
  (property "Datasheet" "" (at 44.45 95.25 0) (hide yes) (show_name no) (do_not_autoplace no) (effects (font (size 1.27 1.27))))
  (property "Description" "Generic connector, single row, 01x04, script generated" (at 44.45 95.25 0) (hide yes) (show_name no) (do_not_autoplace no) (effects (font (size 1.27 1.27))))
  (pin "3")
  (pin "1")
  (pin "2")
  (pin "4"))
 (symbol
  (lib_id "Device:R")
  (at 48.26 80.01 0)
  (unit 1)
  (body_style 1)
  (exclude_from_sim no)
  (in_bom yes)
  (on_board yes)
  (in_pos_files yes)
  (dnp no)
  (fields_autoplaced yes)
  (property "Reference" "R2" (at 50.8 78.7399 0) (show_name no) (do_not_autoplace no) (effects (font (size 1.27 1.27)) (justify left)))
  (property "Value" "4.7kΩ" (at 50.8 81.2799 0) (show_name no) (do_not_autoplace no) (effects (font (size 1.27 1.27)) (justify left)))
  (property "Footprint" "Resistor_THT:R_Axial_DIN0207_L6.3mm_D2.5mm_P10.16mm_Horizontal" (at 46.482 80.01 90) (hide yes) (show_name no) (do_not_autoplace no) (effects (font (size 1.27 1.27))))
  (property "Datasheet" "" (at 48.26 80.01 0) (hide yes) (show_name no) (do_not_autoplace no) (effects (font (size 1.27 1.27))))
  (property "Description" "Resistor" (at 48.26 80.01 0) (hide yes) (show_name no) (do_not_autoplace no) (effects (font (size 1.27 1.27))))
  (pin "1")
  (pin "2"))
 (symbol
  (lib_id "Device:C")
  (at 83.82 111.76 0)
  (unit 1)
  (body_style 1)
  (exclude_from_sim no)
  (in_bom yes)
  (on_board yes)
  (in_pos_files yes)
  (dnp no)
  (fields_autoplaced yes)
  (property "Reference" "C1" (at 87.63 110.4899 0) (show_name no) (do_not_autoplace no) (effects (font (size 1.27 1.27)) (justify left)))
  (property "Value" "100nF" (at 87.63 113.0299 0) (show_name no) (do_not_autoplace no) (effects (font (size 1.27 1.27)) (justify left)))
  (property "Footprint" "Capacitor_THT:C_Disc_D5.0mm_W2.5mm_P5.00mm" (at 84.7852 115.57 0) (hide yes) (show_name no) (do_not_autoplace no) (effects (font (size 1.27 1.27))))
  (property "Datasheet" "" (at 83.82 111.76 0) (hide yes) (show_name no) (do_not_autoplace no) (effects (font (size 1.27 1.27))))
  (property "Description" "Unpolarized capacitor" (at 83.82 111.76 0) (hide yes) (show_name no) (do_not_autoplace no) (effects (font (size 1.27 1.27))))
  (pin "1")
  (pin "2"))
 (symbol
  (lib_id "Connector:Conn_01x09_Pin")
  (at 76.2 80.01 0)
  (unit 1)
  (body_style 1)
  (exclude_from_sim no)
  (in_bom yes)
  (on_board yes)
  (in_pos_files yes)
  (dnp no)
  (fields_autoplaced yes)
  (property "Reference" "J1" (at 76.835 64.77 0) (show_name no) (do_not_autoplace no) (effects (font (size 1.27 1.27))))
  (property "Value" "Conn_01x09_Pin" (at 76.835 67.31 0) (show_name no) (do_not_autoplace no) (effects (font (size 1.27 1.27))))
  (property "Footprint" "Connector_PinSocket_2.54mm:PinSocket_1x09_P2.54mm_Vertical" (at 76.2 80.01 0) (hide yes) (show_name no) (do_not_autoplace no) (effects (font (size 1.27 1.27))))
  (property "Datasheet" "" (at 76.2 80.01 0) (hide yes) (show_name no) (do_not_autoplace no) (effects (font (size 1.27 1.27))))
  (property "Description" "Generic connector, single row, 01x09, script generated" (at 76.2 80.01 0) (hide yes) (show_name no) (do_not_autoplace no) (effects (font (size 1.27 1.27))))
  (pin "4")
  (pin "8")
  (pin "3")
  (pin "2")
  (pin "6")
  (pin "7")
  (pin "9")
  (pin "1")
  (pin "5"))
 (symbol
  (lib_id "Device:R")
  (at 63.5 66.04 0)
  (unit 1)
  (body_style 1)
  (exclude_from_sim no)
  (in_bom yes)
  (on_board yes)
  (in_pos_files yes)
  (dnp no)
  (fields_autoplaced yes)
  (property "Reference" "R1" (at 66.04 64.7699 0) (show_name no) (do_not_autoplace no) (effects (font (size 1.27 1.27)) (justify left)))
  (property "Value" "68Ω" (at 66.04 67.3099 0) (show_name no) (do_not_autoplace no) (effects (font (size 1.27 1.27)) (justify left)))
  (property "Footprint" "Resistor_THT:R_Axial_DIN0207_L6.3mm_D2.5mm_P10.16mm_Horizontal" (at 61.722 66.04 90) (hide yes) (show_name no) (do_not_autoplace no) (effects (font (size 1.27 1.27))))
  (property "Datasheet" "" (at 63.5 66.04 0) (hide yes) (show_name no) (do_not_autoplace no) (effects (font (size 1.27 1.27))))
  (property "Description" "Resistor" (at 63.5 66.04 0) (hide yes) (show_name no) (do_not_autoplace no) (effects (font (size 1.27 1.27))))
  (pin "1")
  (pin "2"))
 (sheet_instances
  (path ""
   (page "1")))
 (embedded_fonts no))
